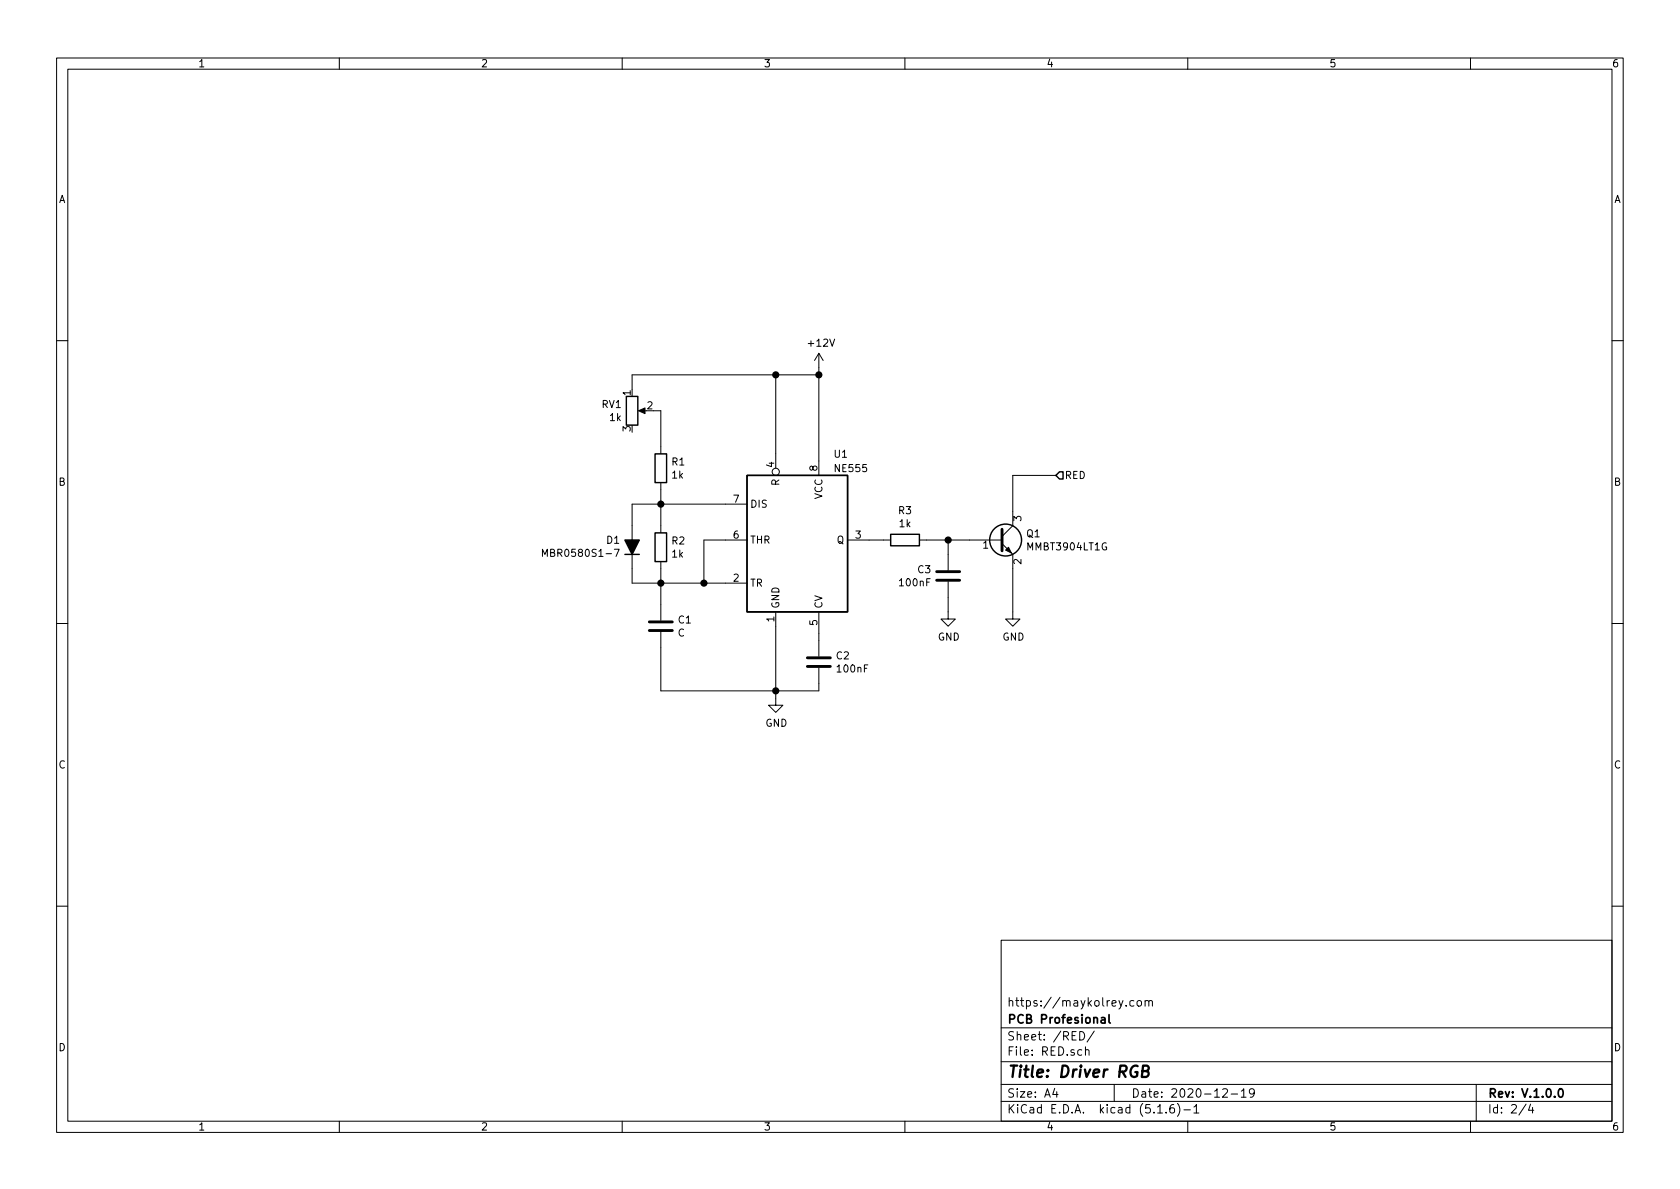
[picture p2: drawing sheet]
EESchema Schematic File Version 4
EELAYER 30 0
EELAYER END
$Descr A4 11693 8268
encoding utf-8
Sheet 2 4
Title "Driver RGB"
Date "2020-12-19"
Rev "V.1.0.0"
Comp "PCB Profesional"
Comment1 "https://maykolrey.com"
Comment2 ""
Comment3 ""
Comment4 ""
$EndDescr
$Comp
L Mss_devices:NE555 U?
U 1 1
P 5550 3750
AR Path="/5F7D3DDE" Ref="U?"  Part="1" 
AR Path="/5F7D0198/5F7D3DDE" Ref="U1"  Part="1" 
F 0 "U1" H 5800 4350 50  0000 L CNN
F 1 "NE555" H 5800 4250 50  0000 L CNN
F 2 "Package_SO:SOIC-8-1EP_3.9x4.9mm_P1.27mm_EP2.29x3mm" H 5550 3750 50  0001 C CNN
F 3 "http://www.ti.com/lit/ds/symlink/ne555.pdf" H 5550 3750 50  0001 C CNN
	1    5550 3750
	1    0    0    -1  
$EndComp
$Comp
L Device:R R?
U 1 1
P 4600 3250
AR Path="/5F7D3DE4" Ref="R?"  Part="1" 
AR Path="/5F7D0198/5F7D3DE4" Ref="R1"  Part="1" 
F 0 "R1" H 4670 3296 50  0000 L CNN
F 1 "1k" H 4670 3205 50  0000 L CNN
F 2 "Resistor_SMD:R_0603_1608Metric_Pad1.05x0.95mm_HandSolder" V 4530 3250 50  0001 C CNN
F 3 "~" H 4600 3250 50  0001 C CNN
	1    4600 3250
	1    0    0    -1  
$EndComp
$Comp
L Device:R R?
U 1 1
P 4600 3800
AR Path="/5F7D3DEA" Ref="R?"  Part="1" 
AR Path="/5F7D0198/5F7D3DEA" Ref="R2"  Part="1" 
F 0 "R2" H 4670 3846 50  0000 L CNN
F 1 "1k" H 4670 3755 50  0000 L CNN
F 2 "Resistor_SMD:R_0603_1608Metric_Pad1.05x0.95mm_HandSolder" V 4530 3800 50  0001 C CNN
F 3 "~" H 4600 3800 50  0001 C CNN
	1    4600 3800
	1    0    0    -1  
$EndComp
Wire Wire Line
	5050 4050 4900 4050
Wire Wire Line
	4900 4050 4900 3750
Wire Wire Line
	4900 3750 5050 3750
Wire Wire Line
	4600 3950 4600 4050
Wire Wire Line
	4600 4050 4900 4050
Connection ~ 4900 4050
Wire Wire Line
	5050 3500 4600 3500
Wire Wire Line
	4600 3500 4600 3650
Wire Wire Line
	4600 3400 4600 3500
Connection ~ 4600 3500
$Comp
L Device:C C?
U 1 1
P 4600 4350
AR Path="/5F7D3DFA" Ref="C?"  Part="1" 
AR Path="/5F7D0198/5F7D3DFA" Ref="C1"  Part="1" 
F 0 "C1" H 4715 4396 50  0000 L CNN
F 1 "C" H 4715 4305 50  0000 L CNN
F 2 "Capacitor_SMD:C_0603_1608Metric" H 4638 4200 50  0001 C CNN
F 3 "~" H 4600 4350 50  0001 C CNN
	1    4600 4350
	1    0    0    -1  
$EndComp
Wire Wire Line
	4600 4200 4600 4050
Connection ~ 4600 4050
$Comp
L power:GND #PWR?
U 1 1
P 5400 4850
AR Path="/5F7D3E02" Ref="#PWR?"  Part="1" 
AR Path="/5F7D0198/5F7D3E02" Ref="#PWR02"  Part="1" 
F 0 "#PWR02" H 5400 4600 50  0001 C CNN
F 1 "GND" H 5405 4677 50  0000 C CNN
F 2 "" H 5400 4850 50  0001 C CNN
F 3 "" H 5400 4850 50  0001 C CNN
	1    5400 4850
	1    0    0    -1  
$EndComp
Wire Wire Line
	5400 4350 5400 4800
Wire Wire Line
	4600 4500 4600 4800
Connection ~ 5400 4800
Wire Wire Line
	5400 4800 5400 4850
$Comp
L Device:C C?
U 1 1
P 5700 4600
AR Path="/5F7D3E0C" Ref="C?"  Part="1" 
AR Path="/5F7D0198/5F7D3E0C" Ref="C2"  Part="1" 
F 0 "C2" H 5815 4646 50  0000 L CNN
F 1 "100nF" H 5815 4555 50  0000 L CNN
F 2 "Capacitor_SMD:C_0603_1608Metric" H 5738 4450 50  0001 C CNN
F 3 "~" H 5700 4600 50  0001 C CNN
	1    5700 4600
	1    0    0    -1  
$EndComp
Wire Wire Line
	4600 4800 5400 4800
Wire Wire Line
	5700 4750 5700 4800
Wire Wire Line
	5700 4800 5400 4800
Wire Wire Line
	5700 4450 5700 4400
$Comp
L Device:R_POT RV?
U 1 1
P 4400 2850
AR Path="/5F7D3E16" Ref="RV?"  Part="1" 
AR Path="/5F7D0198/5F7D3E16" Ref="RV1"  Part="1" 
F 0 "RV1" H 4331 2896 50  0000 R CNN
F 1 "1k" H 4331 2805 50  0000 R CNN
F 2 "Potentiometer_THT:Potentiometer_Runtron_RM-065_Vertical" H 4400 2850 50  0001 C CNN
F 3 "~" H 4400 2850 50  0001 C CNN
	1    4400 2850
	1    0    0    -1  
$EndComp
Wire Wire Line
	4550 2850 4600 2850
Wire Wire Line
	4600 2850 4600 3100
Wire Wire Line
	4400 2700 4400 2600
Wire Wire Line
	4400 2600 5400 2600
Wire Wire Line
	5400 2600 5400 3150
Wire Wire Line
	5700 3200 5700 2600
Wire Wire Line
	5700 2600 5400 2600
Connection ~ 5400 2600
Text HLabel 7350 3300 2    50   Input ~ 0
RED
$Comp
L power:+12V #PWR?
U 1 1
P 5700 2550
AR Path="/5F7D3E25" Ref="#PWR?"  Part="1" 
AR Path="/5F7D0198/5F7D3E25" Ref="#PWR03"  Part="1" 
F 0 "#PWR03" H 5700 2400 50  0001 C CNN
F 1 "+12V" H 5715 2723 50  0000 C CNN
F 2 "" H 5700 2550 50  0001 C CNN
F 3 "" H 5700 2550 50  0001 C CNN
	1    5700 2550
	1    0    0    -1  
$EndComp
Wire Wire Line
	5700 2550 5700 2600
Connection ~ 5700 2600
$Comp
L Device:Q_NPN_BEC Q?
U 1 1
P 6950 3750
AR Path="/5F7D3E2D" Ref="Q?"  Part="1" 
AR Path="/5F7D0198/5F7D3E2D" Ref="Q1"  Part="1" 
F 0 "Q1" H 7141 3796 50  0000 L CNN
F 1 "MMBT3904LT1G" H 7141 3705 50  0000 L CNN
F 2 "Package_TO_SOT_SMD:SOT-23" H 7150 3850 50  0001 C CNN
F 3 "~" H 6950 3750 50  0001 C CNN
	1    6950 3750
	1    0    0    -1  
$EndComp
Wire Wire Line
	7350 3300 7050 3300
Wire Wire Line
	7050 3300 7050 3550
$Comp
L Device:R R?
U 1 1
P 6300 3750
AR Path="/5F7D3E35" Ref="R?"  Part="1" 
AR Path="/5F7D0198/5F7D3E35" Ref="R3"  Part="1" 
F 0 "R3" V 6093 3750 50  0000 C CNN
F 1 "1k" V 6184 3750 50  0000 C CNN
F 2 "Resistor_SMD:R_0603_1608Metric_Pad1.05x0.95mm_HandSolder" V 6230 3750 50  0001 C CNN
F 3 "~" H 6300 3750 50  0001 C CNN
	1    6300 3750
	0    1    1    0   
$EndComp
Wire Wire Line
	6450 3750 6600 3750
Wire Wire Line
	6150 3750 6050 3750
$Comp
L Device:C C?
U 1 1
P 6600 4000
AR Path="/5F7D3E3D" Ref="C?"  Part="1" 
AR Path="/5F7D0198/5F7D3E3D" Ref="C3"  Part="1" 
F 0 "C3" H 6486 4046 50  0000 R CNN
F 1 "100nF" H 6486 3955 50  0000 R CNN
F 2 "Capacitor_SMD:C_0603_1608Metric" H 6638 3850 50  0001 C CNN
F 3 "~" H 6600 4000 50  0001 C CNN
	1    6600 4000
	1    0    0    -1  
$EndComp
Wire Wire Line
	6600 3850 6600 3750
Connection ~ 6600 3750
Wire Wire Line
	6600 3750 6750 3750
$Comp
L power:GND #PWR?
U 1 1
P 6600 4250
AR Path="/5F7D3E46" Ref="#PWR?"  Part="1" 
AR Path="/5F7D0198/5F7D3E46" Ref="#PWR04"  Part="1" 
F 0 "#PWR04" H 6600 4000 50  0001 C CNN
F 1 "GND" H 6605 4077 50  0000 C CNN
F 2 "" H 6600 4250 50  0001 C CNN
F 3 "" H 6600 4250 50  0001 C CNN
	1    6600 4250
	1    0    0    -1  
$EndComp
$Comp
L power:GND #PWR?
U 1 1
P 7050 4250
AR Path="/5F7D3E4C" Ref="#PWR?"  Part="1" 
AR Path="/5F7D0198/5F7D3E4C" Ref="#PWR05"  Part="1" 
F 0 "#PWR05" H 7050 4000 50  0001 C CNN
F 1 "GND" H 7055 4077 50  0000 C CNN
F 2 "" H 7050 4250 50  0001 C CNN
F 3 "" H 7050 4250 50  0001 C CNN
	1    7050 4250
	1    0    0    -1  
$EndComp
Wire Wire Line
	7050 4250 7050 3950
Wire Wire Line
	6600 4150 6600 4250
Wire Wire Line
	4400 4050 4600 4050
Wire Wire Line
	4400 3950 4400 4050
Wire Wire Line
	4400 3500 4600 3500
Wire Wire Line
	4400 3650 4400 3500
$Comp
L Device:D_ALT D?
U 1 1
P 4400 3800
AR Path="/5F7D4541/5F7FED7E" Ref="D?"  Part="1" 
AR Path="/5F7D0198/5F7FED7E" Ref="D1"  Part="1" 
F 0 "D1" V 4446 3880 50  0000 L CNN
F 1 "MBR0580S1-7" V 4355 3880 50  0000 L CNN
F 2 "Diode_SMD:D_SOD-123" H 4400 3800 50  0001 C CNN
F 3 "" H 4400 3800 50  0001 C CNN
F 4 "MBR0580S1-7" H 4400 3800 50  0001 C CNN "Mfg Part #"
	1    4400 3800
	0    -1   -1   0   
$EndComp
$EndSCHEMATC
